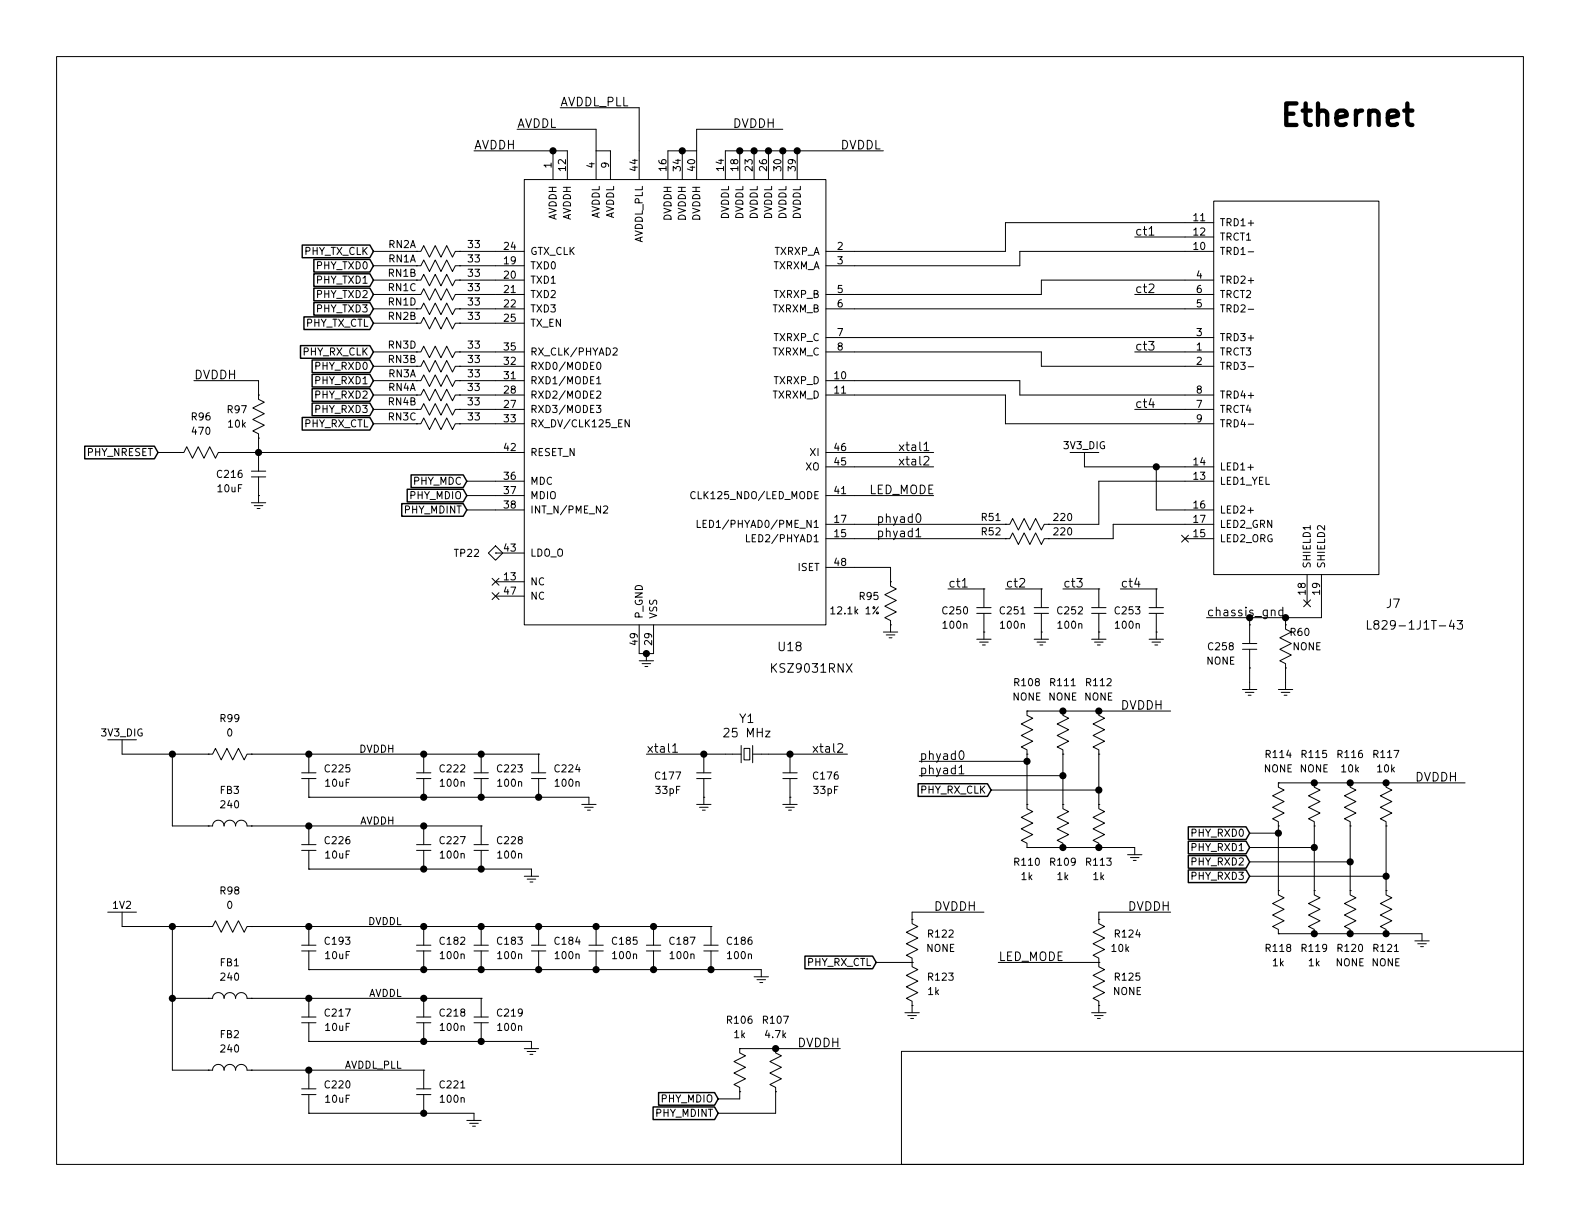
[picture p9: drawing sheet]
EESchema Schematic File Version 4
EELAYER 26 0
EELAYER END
$Descr USLetter 11000 8500
encoding utf-8
Sheet 9 11
Title ""
Date ""
Rev ""
Comp ""
Comment1 ""
Comment2 ""
Comment3 ""
Comment4 ""
$EndDescr
$Comp
L GNSS_Firehose:KSZ9031RNX U18
U 1 1
P 4450 2500
F 0 "U18" H 5500 500 60  0000 C CNN
F 1 "KSZ9031RNX" H 5650 350 60  0000 C CNN
F 2 "footprints:QFN48_EP_MICREL" H 4450 2500 60  0001 C CNN
F 3 "" H 4450 2500 60  0001 C CNN
	1    4450 2500
	1    0    0    -1  
$EndComp
$Comp
L GNSS_Firehose:L829-1J1T-43 J7
U 1 1
P 9400 2550
F 0 "J7" H 9700 900 60  0000 C CNN
F 1 "L829-1J1T-43" H 9850 750 60  0000 C CNN
F 2 "footprints:L829-1J1T-43" H 9400 2550 60  0001 C CNN
F 3 "" H 9400 2550 60  0001 C CNN
	1    9400 2550
	1    0    0    -1  
$EndComp
$Comp
L GNSS_Firehose:C C225
U 1 1
P 2150 5400
F 0 "C225" V 2100 5600 50  0000 C CNN
F 1 "10uF" V 2200 5600 50  0000 C CNN
F 2 "footprints:0805" H 2150 5400 50  0001 C CNN
F 3 "" H 2150 5400 50  0001 C CNN
	1    2150 5400
	0    1    1    0   
$EndComp
$Comp
L GNSS_Firehose:L FB3
U 1 1
P 1600 5750
F 0 "FB3" H 1600 6000 50  0000 C CNN
F 1 "240" H 1600 5900 50  0000 C CNN
F 2 "footprints:0603" H 1600 5750 50  0001 C CNN
F 3 "" H 1600 5750 50  0001 C CNN
	1    1600 5750
	1    0    0    -1  
$EndComp
$Comp
L GNSS_Firehose:L FB1
U 1 1
P 1600 6950
F 0 "FB1" H 1600 7200 50  0000 C CNN
F 1 "240" H 1600 7100 50  0000 C CNN
F 2 "footprints:0603" H 1600 6950 50  0001 C CNN
F 3 "" H 1600 6950 50  0001 C CNN
	1    1600 6950
	1    0    0    -1  
$EndComp
$Comp
L GNSS_Firehose:L FB2
U 1 1
P 1600 7450
F 0 "FB2" H 1600 7700 50  0000 C CNN
F 1 "240" H 1600 7600 50  0000 C CNN
F 2 "footprints:0603" H 1600 7450 50  0001 C CNN
F 3 "" H 1600 7450 50  0001 C CNN
	1    1600 7450
	1    0    0    -1  
$EndComp
$Comp
L GNSS_Firehose:R R99
U 1 1
P 1600 5250
F 0 "R99" H 1600 5500 50  0000 C CNN
F 1 "0" H 1600 5400 50  0000 C CNN
F 2 "footprints:0603" H 1600 5250 50  0001 C CNN
F 3 "" H 1600 5250 50  0001 C CNN
	1    1600 5250
	1    0    0    -1  
$EndComp
$Comp
L GNSS_Firehose:R R98
U 1 1
P 1600 6450
F 0 "R98" H 1600 6700 50  0000 C CNN
F 1 "0" H 1600 6600 50  0000 C CNN
F 2 "footprints:0603" H 1600 6450 50  0001 C CNN
F 3 "" H 1600 6450 50  0001 C CNN
	1    1600 6450
	1    0    0    -1  
$EndComp
$Comp
L GNSS_Firehose:R R97
U 1 1
P 1800 2900
F 0 "R97" V 1750 2750 50  0000 C CNN
F 1 "10k" V 1850 2750 50  0000 C CNN
F 2 "footprints:0402" H 1800 2900 50  0001 C CNN
F 3 "" H 1800 2900 50  0001 C CNN
	1    1800 2900
	0    1    1    0   
$EndComp
$Comp
L GNSS_Firehose:C C216
U 1 1
P 1800 3300
F 0 "C216" V 1800 3100 50  0000 C CNN
F 1 "10uF" V 1900 3100 50  0000 C CNN
F 2 "footprints:0805" H 1800 3300 50  0001 C CNN
F 3 "" H 1800 3300 50  0001 C CNN
	1    1800 3300
	0    1    1    0   
$EndComp
$Comp
L GNSS_Firehose:R R96
U 1 1
P 1400 3150
F 0 "R96" H 1400 3400 50  0000 C CNN
F 1 "470" H 1400 3300 50  0000 C CNN
F 2 "footprints:0402" H 1400 3150 50  0001 C CNN
F 3 "" H 1400 3150 50  0001 C CNN
	1    1400 3150
	1    0    0    -1  
$EndComp
$Comp
L GNSS_Firehose:crystal Y1
U 1 1
P 5200 5250
F 0 "Y1" H 5200 5500 60  0000 C CNN
F 1 "25 MHz" H 5200 5400 60  0000 C CNN
F 2 "footprints:CTS_ATS" H 5200 5250 60  0001 C CNN
F 3 "" H 5200 5250 60  0001 C CNN
	1    5200 5250
	1    0    0    -1  
$EndComp
$Comp
L GNSS_Firehose:C C177
U 1 1
P 4900 5400
F 0 "C177" V 4900 5150 50  0000 C CNN
F 1 "33pF" V 5000 5150 50  0000 C CNN
F 2 "footprints:0402" H 4900 5400 50  0001 C CNN
F 3 "" H 4900 5400 50  0001 C CNN
	1    4900 5400
	0    1    1    0   
$EndComp
$Comp
L GNSS_Firehose:C C176
U 1 1
P 5500 5400
F 0 "C176" V 5500 5650 50  0000 C CNN
F 1 "33pF" V 5600 5650 50  0000 C CNN
F 2 "footprints:0402" H 5500 5400 50  0001 C CNN
F 3 "" H 5500 5400 50  0001 C CNN
	1    5500 5400
	0    1    1    0   
$EndComp
$Comp
L GNSS_Firehose:C C251
U 1 1
P 7250 4250
F 0 "C251" V 7250 4050 50  0000 C CNN
F 1 "100n" V 7350 4050 50  0000 C CNN
F 2 "footprints:0402" H 7250 4250 50  0001 C CNN
F 3 "" H 7250 4250 50  0001 C CNN
	1    7250 4250
	0    1    1    0   
$EndComp
$Comp
L GNSS_Firehose:R R95
U 1 1
P 6200 4200
F 0 "R95" V 6150 4050 50  0000 C CNN
F 1 "12.1k 1%" V 6250 3950 50  0000 C CNN
F 2 "footprints:0402" H 6200 4200 50  0001 C CNN
F 3 "" H 6200 4200 50  0001 C CNN
	1    6200 4200
	0    1    1    0   
$EndComp
NoConn ~ 3450 4050
NoConn ~ 3450 4150
$Comp
L GNSS_Firehose:test_point TP22
U 1 1
P 3450 3850
F 0 "TP22" H 3250 3850 50  0000 C CNN
F 1 "test_point" H 3450 3700 50  0001 C CNN
F 2 "footprints:TP_SMT" H 3450 3850 50  0001 C CNN
F 3 "" H 3450 3850 50  0001 C CNN
	1    3450 3850
	1    0    0    -1  
$EndComp
$Comp
L GNSS_Firehose:C C222
U 1 1
P 2950 5400
F 0 "C222" V 2900 5600 50  0000 C CNN
F 1 "100n" V 3000 5600 50  0000 C CNN
F 2 "footprints:0402" H 2950 5400 50  0001 C CNN
F 3 "" H 2950 5400 50  0001 C CNN
	1    2950 5400
	0    1    1    0   
$EndComp
$Comp
L GNSS_Firehose:C C223
U 1 1
P 3350 5400
F 0 "C223" V 3300 5600 50  0000 C CNN
F 1 "100n" V 3400 5600 50  0000 C CNN
F 2 "footprints:0402" H 3350 5400 50  0001 C CNN
F 3 "" H 3350 5400 50  0001 C CNN
	1    3350 5400
	0    1    1    0   
$EndComp
$Comp
L GNSS_Firehose:C C224
U 1 1
P 3750 5400
F 0 "C224" V 3700 5600 50  0000 C CNN
F 1 "100n" V 3800 5600 50  0000 C CNN
F 2 "footprints:0402" H 3750 5400 50  0001 C CNN
F 3 "" H 3750 5400 50  0001 C CNN
	1    3750 5400
	0    1    1    0   
$EndComp
$Comp
L GNSS_Firehose:C C226
U 1 1
P 2150 5900
F 0 "C226" V 2100 6100 50  0000 C CNN
F 1 "10uF" V 2200 6100 50  0000 C CNN
F 2 "footprints:0805" H 2150 5900 50  0001 C CNN
F 3 "" H 2150 5900 50  0001 C CNN
	1    2150 5900
	0    1    1    0   
$EndComp
$Comp
L GNSS_Firehose:C C193
U 1 1
P 2150 6600
F 0 "C193" V 2100 6800 50  0000 C CNN
F 1 "10uF" V 2200 6800 50  0000 C CNN
F 2 "footprints:0805" H 2150 6600 50  0001 C CNN
F 3 "" H 2150 6600 50  0001 C CNN
	1    2150 6600
	0    1    1    0   
$EndComp
$Comp
L GNSS_Firehose:C C217
U 1 1
P 2150 7100
F 0 "C217" V 2100 7300 50  0000 C CNN
F 1 "10uF" V 2200 7300 50  0000 C CNN
F 2 "footprints:0805" H 2150 7100 50  0001 C CNN
F 3 "" H 2150 7100 50  0001 C CNN
	1    2150 7100
	0    1    1    0   
$EndComp
$Comp
L GNSS_Firehose:C C220
U 1 1
P 2150 7600
F 0 "C220" V 2100 7800 50  0000 C CNN
F 1 "10uF" V 2200 7800 50  0000 C CNN
F 2 "footprints:0805" H 2150 7600 50  0001 C CNN
F 3 "" H 2150 7600 50  0001 C CNN
	1    2150 7600
	0    1    1    0   
$EndComp
$Comp
L GNSS_Firehose:C C227
U 1 1
P 2950 5900
F 0 "C227" V 2900 6100 50  0000 C CNN
F 1 "100n" V 3000 6100 50  0000 C CNN
F 2 "footprints:0402" H 2950 5900 50  0001 C CNN
F 3 "" H 2950 5900 50  0001 C CNN
	1    2950 5900
	0    1    1    0   
$EndComp
$Comp
L GNSS_Firehose:C C228
U 1 1
P 3350 5900
F 0 "C228" V 3300 6100 50  0000 C CNN
F 1 "100n" V 3400 6100 50  0000 C CNN
F 2 "footprints:0402" H 3350 5900 50  0001 C CNN
F 3 "" H 3350 5900 50  0001 C CNN
	1    3350 5900
	0    1    1    0   
$EndComp
$Comp
L GNSS_Firehose:C C182
U 1 1
P 2950 6600
F 0 "C182" V 2900 6800 50  0000 C CNN
F 1 "100n" V 3000 6800 50  0000 C CNN
F 2 "footprints:0402" H 2950 6600 50  0001 C CNN
F 3 "" H 2950 6600 50  0001 C CNN
	1    2950 6600
	0    1    1    0   
$EndComp
$Comp
L GNSS_Firehose:C C183
U 1 1
P 3350 6600
F 0 "C183" V 3300 6800 50  0000 C CNN
F 1 "100n" V 3400 6800 50  0000 C CNN
F 2 "footprints:0402" H 3350 6600 50  0001 C CNN
F 3 "" H 3350 6600 50  0001 C CNN
	1    3350 6600
	0    1    1    0   
$EndComp
$Comp
L GNSS_Firehose:C C184
U 1 1
P 3750 6600
F 0 "C184" V 3700 6800 50  0000 C CNN
F 1 "100n" V 3800 6800 50  0000 C CNN
F 2 "footprints:0402" H 3750 6600 50  0001 C CNN
F 3 "" H 3750 6600 50  0001 C CNN
	1    3750 6600
	0    1    1    0   
$EndComp
$Comp
L GNSS_Firehose:C C185
U 1 1
P 4150 6600
F 0 "C185" V 4100 6800 50  0000 C CNN
F 1 "100n" V 4200 6800 50  0000 C CNN
F 2 "footprints:0402" H 4150 6600 50  0001 C CNN
F 3 "" H 4150 6600 50  0001 C CNN
	1    4150 6600
	0    1    1    0   
$EndComp
$Comp
L GNSS_Firehose:C C187
U 1 1
P 4550 6600
F 0 "C187" V 4500 6800 50  0000 C CNN
F 1 "100n" V 4600 6800 50  0000 C CNN
F 2 "footprints:0402" H 4550 6600 50  0001 C CNN
F 3 "" H 4550 6600 50  0001 C CNN
	1    4550 6600
	0    1    1    0   
$EndComp
$Comp
L GNSS_Firehose:C C186
U 1 1
P 4950 6600
F 0 "C186" V 4900 6800 50  0000 C CNN
F 1 "100n" V 5000 6800 50  0000 C CNN
F 2 "footprints:0402" H 4950 6600 50  0001 C CNN
F 3 "" H 4950 6600 50  0001 C CNN
	1    4950 6600
	0    1    1    0   
$EndComp
$Comp
L GNSS_Firehose:C C218
U 1 1
P 2950 7100
F 0 "C218" V 2900 7300 50  0000 C CNN
F 1 "100n" V 3000 7300 50  0000 C CNN
F 2 "footprints:0402" H 2950 7100 50  0001 C CNN
F 3 "" H 2950 7100 50  0001 C CNN
	1    2950 7100
	0    1    1    0   
$EndComp
$Comp
L GNSS_Firehose:C C219
U 1 1
P 3350 7100
F 0 "C219" V 3300 7300 50  0000 C CNN
F 1 "100n" V 3400 7300 50  0000 C CNN
F 2 "footprints:0402" H 3350 7100 50  0001 C CNN
F 3 "" H 3350 7100 50  0001 C CNN
	1    3350 7100
	0    1    1    0   
$EndComp
$Comp
L GNSS_Firehose:C C221
U 1 1
P 2950 7600
F 0 "C221" V 2900 7800 50  0000 C CNN
F 1 "100n" V 3000 7800 50  0000 C CNN
F 2 "footprints:0402" H 2950 7600 50  0001 C CNN
F 3 "" H 2950 7600 50  0001 C CNN
	1    2950 7600
	0    1    1    0   
$EndComp
$Comp
L GNSS_Firehose:GND #PWR0192
U 1 1
P 4100 5600
F 0 "#PWR0192" H 4300 5500 50  0001 C CNN
F 1 "GND" H 4300 5400 50  0001 C CNN
F 2 "" H 4100 5600 50  0001 C CNN
F 3 "" H 4100 5600 50  0001 C CNN
	1    4100 5600
	1    0    0    -1  
$EndComp
$Comp
L GNSS_Firehose:GND #PWR0193
U 1 1
P 3700 6100
F 0 "#PWR0193" H 3900 6000 50  0001 C CNN
F 1 "GND" H 3900 5900 50  0001 C CNN
F 2 "" H 3700 6100 50  0001 C CNN
F 3 "" H 3700 6100 50  0001 C CNN
	1    3700 6100
	1    0    0    -1  
$EndComp
$Comp
L GNSS_Firehose:GND #PWR0194
U 1 1
P 5300 6800
F 0 "#PWR0194" H 5500 6700 50  0001 C CNN
F 1 "GND" H 5500 6600 50  0001 C CNN
F 2 "" H 5300 6800 50  0001 C CNN
F 3 "" H 5300 6800 50  0001 C CNN
	1    5300 6800
	1    0    0    -1  
$EndComp
$Comp
L GNSS_Firehose:GND #PWR0195
U 1 1
P 3700 7300
F 0 "#PWR0195" H 3900 7200 50  0001 C CNN
F 1 "GND" H 3900 7100 50  0001 C CNN
F 2 "" H 3700 7300 50  0001 C CNN
F 3 "" H 3700 7300 50  0001 C CNN
	1    3700 7300
	1    0    0    -1  
$EndComp
$Comp
L GNSS_Firehose:GND #PWR0196
U 1 1
P 3300 7800
F 0 "#PWR0196" H 3500 7700 50  0001 C CNN
F 1 "GND" H 3500 7600 50  0001 C CNN
F 2 "" H 3300 7800 50  0001 C CNN
F 3 "" H 3300 7800 50  0001 C CNN
	1    3300 7800
	1    0    0    -1  
$EndComp
$Comp
L GNSS_Firehose:GND #PWR0197
U 1 1
P 4500 4600
F 0 "#PWR0197" H 4700 4500 50  0001 C CNN
F 1 "GND" H 4700 4400 50  0001 C CNN
F 2 "" H 4500 4600 50  0001 C CNN
F 3 "" H 4500 4600 50  0001 C CNN
	1    4500 4600
	1    0    0    -1  
$EndComp
$Comp
L GNSS_Firehose:GND #PWR0198
U 1 1
P 1800 3500
F 0 "#PWR0198" H 2000 3400 50  0001 C CNN
F 1 "GND" H 2000 3300 50  0001 C CNN
F 2 "" H 1800 3500 50  0001 C CNN
F 3 "" H 1800 3500 50  0001 C CNN
	1    1800 3500
	1    0    0    -1  
$EndComp
$Comp
L GNSS_Firehose:GND #PWR0199
U 1 1
P 6200 4400
F 0 "#PWR0199" H 6400 4300 50  0001 C CNN
F 1 "GND" H 6400 4200 50  0001 C CNN
F 2 "" H 6200 4400 50  0001 C CNN
F 3 "" H 6200 4400 50  0001 C CNN
	1    6200 4400
	1    0    0    -1  
$EndComp
$Comp
L GNSS_Firehose:GND #PWR0200
U 1 1
P 4900 5600
F 0 "#PWR0200" H 5100 5500 50  0001 C CNN
F 1 "GND" H 5100 5400 50  0001 C CNN
F 2 "" H 4900 5600 50  0001 C CNN
F 3 "" H 4900 5600 50  0001 C CNN
	1    4900 5600
	1    0    0    -1  
$EndComp
$Comp
L GNSS_Firehose:GND #PWR0201
U 1 1
P 5500 5600
F 0 "#PWR0201" H 5700 5500 50  0001 C CNN
F 1 "GND" H 5700 5400 50  0001 C CNN
F 2 "" H 5500 5600 50  0001 C CNN
F 3 "" H 5500 5600 50  0001 C CNN
	1    5500 5600
	1    0    0    -1  
$EndComp
$Comp
L GNSS_Firehose:GND #PWR0202
U 1 1
P 7250 4450
F 0 "#PWR0202" H 7450 4350 50  0001 C CNN
F 1 "GND" H 7450 4250 50  0001 C CNN
F 2 "" H 7250 4450 50  0001 C CNN
F 3 "" H 7250 4450 50  0001 C CNN
	1    7250 4450
	1    0    0    -1  
$EndComp
Text Label 1350 2650 0    60   ~ 0
DVDDH
Text Label 3300 1050 0    60   ~ 0
AVDDH
Text Label 3600 900  0    60   ~ 0
AVDDL
Text Label 3900 750  0    60   ~ 0
AVDDL_PLL
Text Label 5100 900  0    60   ~ 0
DVDDH
Text Label 5850 1050 0    60   ~ 0
DVDDL
Text Label 7900 1650 0    60   ~ 0
ct1
Text Label 7900 2050 0    60   ~ 0
ct2
Text Label 7900 2450 0    60   ~ 0
ct3
Text Label 7900 2850 0    60   ~ 0
ct4
Text Label 6250 3150 0    60   ~ 0
xtal1
Text Label 6250 3250 0    60   ~ 0
xtal2
Text Label 6050 3450 0    60   ~ 0
LED_MODE
$Comp
L GNSS_Firehose:R R51
U 1 1
P 7150 3650
F 0 "R51" H 6900 3700 50  0000 C CNN
F 1 "220" H 7400 3700 50  0000 C CNN
F 2 "footprints:0402" H 7150 3650 50  0001 C CNN
F 3 "" H 7150 3650 50  0001 C CNN
	1    7150 3650
	1    0    0    -1  
$EndComp
$Comp
L GNSS_Firehose:R R52
U 1 1
P 7150 3750
F 0 "R52" H 6900 3800 50  0000 C CNN
F 1 "220" H 7400 3800 50  0000 C CNN
F 2 "footprints:0402" H 7150 3750 50  0001 C CNN
F 3 "" H 7150 3750 50  0001 C CNN
	1    7150 3750
	1    0    0    -1  
$EndComp
NoConn ~ 8250 3750
Text Label 8400 4300 0    60   ~ 0
chassis_gnd
Text Label 7000 4100 0    60   ~ 0
ct2
$Comp
L GNSS_Firehose:C C250
U 1 1
P 6850 4250
F 0 "C250" V 6850 4050 50  0000 C CNN
F 1 "100n" V 6950 4050 50  0000 C CNN
F 2 "footprints:0402" H 6850 4250 50  0001 C CNN
F 3 "" H 6850 4250 50  0001 C CNN
	1    6850 4250
	0    1    1    0   
$EndComp
$Comp
L GNSS_Firehose:GND #PWR0203
U 1 1
P 6850 4450
F 0 "#PWR0203" H 7050 4350 50  0001 C CNN
F 1 "GND" H 7050 4250 50  0001 C CNN
F 2 "" H 6850 4450 50  0001 C CNN
F 3 "" H 6850 4450 50  0001 C CNN
	1    6850 4450
	1    0    0    -1  
$EndComp
Text Label 6600 4100 0    60   ~ 0
ct1
$Comp
L GNSS_Firehose:C C253
U 1 1
P 8050 4250
F 0 "C253" V 8050 4050 50  0000 C CNN
F 1 "100n" V 8150 4050 50  0000 C CNN
F 2 "footprints:0402" H 8050 4250 50  0001 C CNN
F 3 "" H 8050 4250 50  0001 C CNN
	1    8050 4250
	0    1    1    0   
$EndComp
$Comp
L GNSS_Firehose:GND #PWR0204
U 1 1
P 8050 4450
F 0 "#PWR0204" H 8250 4350 50  0001 C CNN
F 1 "GND" H 8250 4250 50  0001 C CNN
F 2 "" H 8050 4450 50  0001 C CNN
F 3 "" H 8050 4450 50  0001 C CNN
	1    8050 4450
	1    0    0    -1  
$EndComp
Text Label 7800 4100 0    60   ~ 0
ct4
$Comp
L GNSS_Firehose:C C252
U 1 1
P 7650 4250
F 0 "C252" V 7650 4050 50  0000 C CNN
F 1 "100n" V 7750 4050 50  0000 C CNN
F 2 "footprints:0402" H 7650 4250 50  0001 C CNN
F 3 "" H 7650 4250 50  0001 C CNN
	1    7650 4250
	0    1    1    0   
$EndComp
$Comp
L GNSS_Firehose:GND #PWR0205
U 1 1
P 7650 4450
F 0 "#PWR0205" H 7850 4350 50  0001 C CNN
F 1 "GND" H 7850 4250 50  0001 C CNN
F 2 "" H 7650 4450 50  0001 C CNN
F 3 "" H 7650 4450 50  0001 C CNN
	1    7650 4450
	1    0    0    -1  
$EndComp
Text Label 7400 4100 0    60   ~ 0
ct3
Text Label 4500 5250 0    60   ~ 0
xtal1
Text Label 5650 5250 0    60   ~ 0
xtal2
$Comp
L GNSS_Firehose:R R106
U 1 1
P 5150 7450
F 0 "R106" V 4800 7450 50  0000 C CNN
F 1 "1k" V 4900 7450 50  0000 C CNN
F 2 "footprints:0402" H 5150 7450 50  0001 C CNN
F 3 "" H 5150 7450 50  0001 C CNN
	1    5150 7450
	0    1    1    0   
$EndComp
$Comp
L GNSS_Firehose:R R107
U 1 1
P 5400 7450
F 0 "R107" V 5050 7450 50  0000 C CNN
F 1 "4.7k" V 5150 7450 50  0000 C CNN
F 2 "footprints:0402" H 5400 7450 50  0001 C CNN
F 3 "" H 5400 7450 50  0001 C CNN
	1    5400 7450
	0    1    1    0   
$EndComp
Wire Wire Line
	2900 2950 2600 2950
Wire Wire Line
	1250 3150 1100 3150
Wire Wire Line
	850  5250 1200 5250
Wire Wire Line
	850  6450 1200 6450
Wire Wire Line
	1750 5250 2150 5250
Connection ~ 2150 5250
Connection ~ 2950 5250
Connection ~ 3350 5250
Wire Wire Line
	2150 5550 2950 5550
Connection ~ 2950 5550
Connection ~ 3350 5550
Connection ~ 3750 5550
Wire Wire Line
	1750 5750 2150 5750
Connection ~ 2150 5750
Connection ~ 2950 5750
Wire Wire Line
	2150 6050 2950 6050
Connection ~ 2950 6050
Connection ~ 3350 6050
Wire Wire Line
	1750 6450 2150 6450
Connection ~ 2150 6450
Connection ~ 2950 6450
Connection ~ 3350 6450
Connection ~ 3750 6450
Connection ~ 4150 6450
Connection ~ 4550 6450
Wire Wire Line
	2150 6750 2950 6750
Connection ~ 2950 6750
Connection ~ 3350 6750
Connection ~ 3750 6750
Connection ~ 4150 6750
Connection ~ 4550 6750
Connection ~ 4950 6750
Wire Wire Line
	1750 6950 2150 6950
Connection ~ 2150 6950
Connection ~ 2950 6950
Wire Wire Line
	2150 7250 2950 7250
Connection ~ 2950 7250
Wire Wire Line
	1750 7450 2150 7450
Connection ~ 3350 7250
Connection ~ 2150 7450
Wire Wire Line
	2150 7750 2950 7750
Connection ~ 2950 7750
Wire Wire Line
	1450 5750 1200 5750
Wire Wire Line
	1200 5750 1200 5250
Connection ~ 1200 5250
Wire Wire Line
	1450 6950 1200 6950
Wire Wire Line
	1200 6450 1200 6950
Connection ~ 1200 6450
Wire Wire Line
	1200 7450 1450 7450
Connection ~ 1200 6950
Wire Wire Line
	1550 3150 1800 3150
Connection ~ 1800 3150
Wire Wire Line
	1800 3150 1800 3050
Wire Wire Line
	1800 2750 1800 2650
Wire Wire Line
	1800 2650 1350 2650
Wire Wire Line
	3450 2950 3200 2950
Wire Wire Line
	3450 2850 3200 2850
Wire Wire Line
	3450 2750 3200 2750
Wire Wire Line
	3450 2650 3200 2650
Wire Wire Line
	3450 2550 3200 2550
Wire Wire Line
	3450 2450 3200 2450
Wire Wire Line
	2900 2850 2600 2850
Wire Wire Line
	2900 2750 2600 2750
Wire Wire Line
	2900 2650 2600 2650
Wire Wire Line
	2900 2550 2600 2550
Wire Wire Line
	2900 2450 2600 2450
Wire Wire Line
	3450 3350 3250 3350
Wire Wire Line
	3450 3450 3250 3450
Wire Wire Line
	3450 3550 3250 3550
Wire Wire Line
	4450 4550 4500 4550
Connection ~ 4500 4550
Wire Wire Line
	3300 1050 3850 1050
Connection ~ 3850 1050
Wire Wire Line
	4250 1050 4150 1050
Wire Wire Line
	4150 1050 4150 900 
Wire Wire Line
	4150 900  3600 900 
Wire Wire Line
	4450 1050 4450 750 
Wire Wire Line
	4450 750  3900 750 
Wire Wire Line
	5050 1050 5150 1050
Connection ~ 5150 1050
Connection ~ 5250 1050
Connection ~ 5350 1050
Connection ~ 5450 1050
Connection ~ 5550 1050
Wire Wire Line
	4650 1050 4750 1050
Connection ~ 4750 1050
Wire Wire Line
	4850 1050 4850 900 
Wire Wire Line
	4850 900  5450 900 
Wire Wire Line
	5950 2050 7250 2050
Wire Wire Line
	7250 2050 7250 1950
Wire Wire Line
	7250 1950 8250 1950
Wire Wire Line
	5950 2150 8250 2150
Wire Wire Line
	5950 2350 8250 2350
Wire Wire Line
	5950 2450 7250 2450
Wire Wire Line
	7250 2450 7250 2550
Wire Wire Line
	7250 2550 8250 2550
Wire Wire Line
	5950 1850 7100 1850
Wire Wire Line
	7100 1850 7100 1750
Wire Wire Line
	7100 1750 8250 1750
Wire Wire Line
	5950 1750 7000 1750
Wire Wire Line
	7000 1750 7000 1550
Wire Wire Line
	7000 1550 8250 1550
Wire Wire Line
	5950 2750 7000 2750
Wire Wire Line
	7000 2750 7000 2950
Wire Wire Line
	7000 2950 8250 2950
Wire Wire Line
	5950 2650 7100 2650
Wire Wire Line
	7100 2650 7100 2750
Wire Wire Line
	7100 2750 8250 2750
Wire Wire Line
	8250 1650 7900 1650
Wire Wire Line
	8250 2050 7900 2050
Wire Wire Line
	8250 2450 7900 2450
Wire Wire Line
	8250 2850 7900 2850
Wire Wire Line
	5950 3150 6500 3150
Wire Wire Line
	5950 3250 6500 3250
Wire Wire Line
	5950 3450 6500 3450
Wire Wire Line
	5950 3950 6200 3950
Wire Wire Line
	6200 3950 6200 4050
Wire Wire Line
	7550 3250 8050 3250
Wire Wire Line
	8250 3550 8050 3550
Wire Wire Line
	8050 3550 8050 3250
Connection ~ 8050 3250
Wire Wire Line
	5950 3650 7000 3650
Wire Wire Line
	7300 3650 7650 3650
Wire Wire Line
	7650 3650 7650 3350
Wire Wire Line
	7650 3350 8250 3350
Wire Wire Line
	5950 3750 7000 3750
Wire Wire Line
	7300 3750 7750 3750
Wire Wire Line
	7750 3750 7750 3650
Wire Wire Line
	7750 3650 8250 3650
Wire Wire Line
	7250 4100 7000 4100
Wire Wire Line
	6850 4100 6600 4100
Wire Wire Line
	7650 4100 7400 4100
Wire Wire Line
	8050 4100 7800 4100
Wire Wire Line
	4500 5250 4900 5250
Connection ~ 4900 5250
Wire Wire Line
	5350 5250 5500 5250
Connection ~ 5500 5250
Wire Wire Line
	5150 7300 5400 7300
Connection ~ 5400 7300
Wire Wire Line
	5150 7600 5150 7650
Wire Wire Line
	5150 7650 5000 7650
Wire Wire Line
	5400 7600 5400 7750
Wire Wire Line
	5400 7750 5000 7750
$Comp
L GNSS_Firehose:R R114
U 1 1
P 8900 5600
F 0 "R114" V 8550 5600 50  0000 C CNN
F 1 "NONE" V 8650 5600 50  0000 C CNN
F 2 "footprints:0402" H 8900 5600 50  0001 C CNN
F 3 "" H 8900 5600 50  0001 C CNN
	1    8900 5600
	0    1    1    0   
$EndComp
$Comp
L GNSS_Firehose:R R115
U 1 1
P 9150 5600
F 0 "R115" V 8800 5600 50  0000 C CNN
F 1 "NONE" V 8900 5600 50  0000 C CNN
F 2 "footprints:0402" H 9150 5600 50  0001 C CNN
F 3 "" H 9150 5600 50  0001 C CNN
	1    9150 5600
	0    1    1    0   
$EndComp
$Comp
L GNSS_Firehose:R R116
U 1 1
P 9400 5600
F 0 "R116" V 9050 5600 50  0000 C CNN
F 1 "10k" V 9150 5600 50  0000 C CNN
F 2 "footprints:0402" H 9400 5600 50  0001 C CNN
F 3 "" H 9400 5600 50  0001 C CNN
	1    9400 5600
	0    1    1    0   
$EndComp
$Comp
L GNSS_Firehose:R R117
U 1 1
P 9650 5600
F 0 "R117" V 9300 5600 50  0000 C CNN
F 1 "10k" V 9400 5600 50  0000 C CNN
F 2 "footprints:0402" H 9650 5600 50  0001 C CNN
F 3 "" H 9650 5600 50  0001 C CNN
	1    9650 5600
	0    1    1    0   
$EndComp
$Comp
L GNSS_Firehose:R R118
U 1 1
P 8900 6350
F 0 "R118" V 9150 6350 50  0000 C CNN
F 1 "1k" V 9250 6350 50  0000 C CNN
F 2 "footprints:0402" H 8900 6350 50  0001 C CNN
F 3 "" H 8900 6350 50  0001 C CNN
	1    8900 6350
	0    1    1    0   
$EndComp
$Comp
L GNSS_Firehose:R R119
U 1 1
P 9150 6350
F 0 "R119" V 9400 6350 50  0000 C CNN
F 1 "1k" V 9500 6350 50  0000 C CNN
F 2 "footprints:0402" H 9150 6350 50  0001 C CNN
F 3 "" H 9150 6350 50  0001 C CNN
	1    9150 6350
	0    1    1    0   
$EndComp
$Comp
L GNSS_Firehose:R R120
U 1 1
P 9400 6350
F 0 "R120" V 9650 6350 50  0000 C CNN
F 1 "NONE" V 9750 6350 50  0000 C CNN
F 2 "footprints:0402" H 9400 6350 50  0001 C CNN
F 3 "" H 9400 6350 50  0001 C CNN
	1    9400 6350
	0    1    1    0   
$EndComp
$Comp
L GNSS_Firehose:R R121
U 1 1
P 9650 6350
F 0 "R121" V 9900 6350 50  0000 C CNN
F 1 "NONE" V 10000 6350 50  0000 C CNN
F 2 "footprints:0402" H 9650 6350 50  0001 C CNN
F 3 "" H 9650 6350 50  0001 C CNN
	1    9650 6350
	0    1    1    0   
$EndComp
Wire Wire Line
	8900 5800 8700 5800
Wire Wire Line
	9150 5750 9150 5900
Wire Wire Line
	9150 5900 8700 5900
Wire Wire Line
	9400 5750 9400 6000
Wire Wire Line
	9400 6000 8700 6000
Wire Wire Line
	9650 5750 9650 6100
Wire Wire Line
	9650 6100 8700 6100
Connection ~ 9650 6100
Connection ~ 9400 6000
Connection ~ 9150 5900
Wire Wire Line
	8900 5750 8900 5800
Connection ~ 8900 5800
Wire Wire Line
	8900 5450 9150 5450
Connection ~ 9150 5450
Connection ~ 9400 5450
Connection ~ 9650 5450
Wire Wire Line
	8900 6500 9150 6500
Connection ~ 9150 6500
Connection ~ 9400 6500
Connection ~ 9650 6500
Text Label 9850 5450 0    60   ~ 0
DVDDH
$Comp
L GNSS_Firehose:GND #PWR0206
U 1 1
P 9900 6550
F 0 "#PWR0206" H 10100 6450 50  0001 C CNN
F 1 "GND" H 10100 6350 50  0001 C CNN
F 2 "" H 9900 6550 50  0001 C CNN
F 3 "" H 9900 6550 50  0001 C CNN
	1    9900 6550
	1    0    0    -1  
$EndComp
$Comp
L GNSS_Firehose:R R112
U 1 1
P 7650 5100
F 0 "R112" V 7300 5100 50  0000 C CNN
F 1 "NONE" V 7400 5100 50  0000 C CNN
F 2 "footprints:0402" H 7650 5100 50  0001 C CNN
F 3 "" H 7650 5100 50  0001 C CNN
	1    7650 5100
	0    1    1    0   
$EndComp
$Comp
L GNSS_Firehose:R R113
U 1 1
P 7650 5750
F 0 "R113" V 7900 5750 50  0000 C CNN
F 1 "1k" V 8000 5750 50  0000 C CNN
F 2 "footprints:0402" H 7650 5750 50  0001 C CNN
F 3 "" H 7650 5750 50  0001 C CNN
	1    7650 5750
	0    1    1    0   
$EndComp
$Comp
L GNSS_Firehose:R R111
U 1 1
P 7400 5100
F 0 "R111" V 7050 5100 50  0000 C CNN
F 1 "NONE" V 7150 5100 50  0000 C CNN
F 2 "footprints:0402" H 7400 5100 50  0001 C CNN
F 3 "" H 7400 5100 50  0001 C CNN
	1    7400 5100
	0    1    1    0   
$EndComp
$Comp
L GNSS_Firehose:R R109
U 1 1
P 7400 5750
F 0 "R109" V 7650 5750 50  0000 C CNN
F 1 "1k" V 7750 5750 50  0000 C CNN
F 2 "footprints:0402" H 7400 5750 50  0001 C CNN
F 3 "" H 7400 5750 50  0001 C CNN
	1    7400 5750
	0    1    1    0   
$EndComp
$Comp
L GNSS_Firehose:R R110
U 1 1
P 7150 5750
F 0 "R110" V 7400 5750 50  0000 C CNN
F 1 "1k" V 7500 5750 50  0000 C CNN
F 2 "footprints:0402" H 7150 5750 50  0001 C CNN
F 3 "" H 7150 5750 50  0001 C CNN
	1    7150 5750
	0    1    1    0   
$EndComp
$Comp
L GNSS_Firehose:R R108
U 1 1
P 7150 5100
F 0 "R108" V 6800 5100 50  0000 C CNN
F 1 "NONE" V 6900 5100 50  0000 C CNN
F 2 "footprints:0402" H 7150 5100 50  0001 C CNN
F 3 "" H 7150 5100 50  0001 C CNN
	1    7150 5100
	0    1    1    0   
$EndComp
Wire Wire Line
	7150 4950 7400 4950
Connection ~ 7400 4950
Connection ~ 7650 4950
Wire Wire Line
	7150 5900 7400 5900
Connection ~ 7400 5900
Connection ~ 7650 5900
$Comp
L GNSS_Firehose:GND #PWR0207
U 1 1
P 7900 5950
F 0 "#PWR0207" H 8100 5850 50  0001 C CNN
F 1 "GND" H 8100 5750 50  0001 C CNN
F 2 "" H 7900 5950 50  0001 C CNN
F 3 "" H 7900 5950 50  0001 C CNN
	1    7900 5950
	1    0    0    -1  
$EndComp
Wire Wire Line
	7650 5250 7650 5500
Wire Wire Line
	7400 5250 7400 5400
Wire Wire Line
	7150 5250 7150 5300
Wire Wire Line
	7150 5300 6400 5300
Connection ~ 7150 5300
Wire Wire Line
	7400 5400 6400 5400
Connection ~ 7400 5400
Wire Wire Line
	7650 5500 6900 5500
Connection ~ 7650 5500
Text Label 6400 5300 0    60   ~ 0
phyad0
Text Label 6400 5400 0    60   ~ 0
phyad1
Text Label 7800 4950 0    60   ~ 0
DVDDH
$Comp
L GNSS_Firehose:R R122
U 1 1
P 6350 6550
F 0 "R122" V 6300 6750 50  0000 C CNN
F 1 "NONE" V 6400 6750 50  0000 C CNN
F 2 "footprints:0402" H 6350 6550 50  0001 C CNN
F 3 "" H 6350 6550 50  0001 C CNN
	1    6350 6550
	0    1    1    0   
$EndComp
$Comp
L GNSS_Firehose:R R123
U 1 1
P 6350 6850
F 0 "R123" V 6300 7050 50  0000 C CNN
F 1 "1k" V 6400 7000 50  0000 C CNN
F 2 "footprints:0402" H 6350 6850 50  0001 C CNN
F 3 "" H 6350 6850 50  0001 C CNN
	1    6350 6850
	0    1    1    0   
$EndComp
$Comp
L GNSS_Firehose:R R124
U 1 1
P 7650 6550
F 0 "R124" V 7600 6750 50  0000 C CNN
F 1 "10k" V 7700 6700 50  0000 C CNN
F 2 "footprints:0402" H 7650 6550 50  0001 C CNN
F 3 "" H 7650 6550 50  0001 C CNN
	1    7650 6550
	0    1    1    0   
$EndComp
$Comp
L GNSS_Firehose:R R125
U 1 1
P 7650 6850
F 0 "R125" V 7600 7050 50  0000 C CNN
F 1 "NONE" V 7700 7050 50  0000 C CNN
F 2 "footprints:0402" H 7650 6850 50  0001 C CNN
F 3 "" H 7650 6850 50  0001 C CNN
	1    7650 6850
	0    1    1    0   
$EndComp
$Comp
L GNSS_Firehose:GND #PWR0208
U 1 1
P 7650 7050
F 0 "#PWR0208" H 7850 6950 50  0001 C CNN
F 1 "GND" H 7850 6850 50  0001 C CNN
F 2 "" H 7650 7050 50  0001 C CNN
F 3 "" H 7650 7050 50  0001 C CNN
	1    7650 7050
	1    0    0    -1  
$EndComp
$Comp
L GNSS_Firehose:GND #PWR0209
U 1 1
P 6350 7050
F 0 "#PWR0209" H 6550 6950 50  0001 C CNN
F 1 "GND" H 6550 6850 50  0001 C CNN
F 2 "" H 6350 7050 50  0001 C CNN
F 3 "" H 6350 7050 50  0001 C CNN
	1    6350 7050
	1    0    0    -1  
$EndComp
Wire Wire Line
	6350 6700 6100 6700
Wire Wire Line
	7650 6700 6950 6700
Text Label 6950 6700 0    60   ~ 0
LED_MODE
Wire Wire Line
	6350 6400 6350 6350
Wire Wire Line
	6350 6350 6850 6350
Wire Wire Line
	7650 6400 7650 6350
Wire Wire Line
	7650 6350 8150 6350
Text Label 6500 6350 0    60   ~ 0
DVDDH
Text Label 7850 6350 0    60   ~ 0
DVDDH
Text Label 5550 7300 0    60   ~ 0
DVDDH
$Comp
L GNSS_Firehose:VCC_3V3_DIG #PWR0210
U 1 1
P 850 5250
F 0 "#PWR0210" H 1030 5020 50  0001 C CNN
F 1 "VCC_3V3_DIG" H 980 5120 50  0001 C CNN
F 2 "" H 850 5250 50  0001 C CNN
F 3 "" H 850 5250 50  0001 C CNN
	1    850  5250
	1    0    0    -1  
$EndComp
$Comp
L GNSS_Firehose:VCC_1V2 #PWR0211
U 1 1
P 850 6450
F 0 "#PWR0211" H 1030 6220 50  0001 C CNN
F 1 "VCC_1V2" H 980 6320 50  0001 C CNN
F 2 "" H 850 6450 50  0001 C CNN
F 3 "" H 850 6450 50  0001 C CNN
	1    850  6450
	1    0    0    -1  
$EndComp
$Comp
L GNSS_Firehose:VCC_3V3_DIG #PWR0212
U 1 1
P 7550 3250
F 0 "#PWR0212" H 7730 3020 50  0001 C CNN
F 1 "VCC_3V3_DIG" H 7680 3120 50  0001 C CNN
F 2 "" H 7550 3250 50  0001 C CNN
F 3 "" H 7550 3250 50  0001 C CNN
	1    7550 3250
	1    0    0    -1  
$EndComp
Text Label 2750 5250 2    50   ~ 0
DVDDH
Text Label 2750 5750 2    50   ~ 0
AVDDH
Text Label 2800 6450 2    50   ~ 0
DVDDL
Text Label 2800 6950 2    50   ~ 0
AVDDL
Text Label 2800 7450 2    50   ~ 0
AVDDL_PLL
Text GLabel 6900 5500 0    50   Input ~ 0
PHY_RX_CLK
Text GLabel 6100 6700 0    50   Input ~ 0
PHY_RX_CTL
Text GLabel 5000 7650 0    50   Input ~ 0
PHY_MDIO
Text GLabel 5000 7750 0    50   Input ~ 0
PHY_MDINT
Text GLabel 8700 5800 0    50   Input ~ 0
PHY_RXD0
Text GLabel 8700 5900 0    50   Input ~ 0
PHY_RXD1
Text GLabel 8700 6000 0    50   Input ~ 0
PHY_RXD2
Text GLabel 8700 6100 0    50   Input ~ 0
PHY_RXD3
Text GLabel 2600 1750 0    50   Input ~ 0
PHY_TX_CLK
Text GLabel 2600 1850 0    50   Input ~ 0
PHY_TXD0
Text GLabel 2600 1950 0    50   Input ~ 0
PHY_TXD1
Text GLabel 2600 2050 0    50   Input ~ 0
PHY_TXD2
Text GLabel 2600 2150 0    50   Input ~ 0
PHY_TXD3
Text GLabel 2600 2250 0    50   Input ~ 0
PHY_TX_CTL
Text GLabel 2600 2450 0    50   Input ~ 0
PHY_RX_CLK
Text GLabel 2600 2550 0    50   Input ~ 0
PHY_RXD0
Text GLabel 2600 2650 0    50   Input ~ 0
PHY_RXD1
Text GLabel 2600 2750 0    50   Input ~ 0
PHY_RXD2
Text GLabel 2600 2850 0    50   Input ~ 0
PHY_RXD3
Text GLabel 2600 2950 0    50   Input ~ 0
PHY_RX_CTL
Text GLabel 1100 3150 0    50   Input ~ 0
PHY_NRESET
Text GLabel 3250 3350 0    50   Input ~ 0
PHY_MDC
Text GLabel 3250 3450 0    50   Input ~ 0
PHY_MDIO
Text GLabel 3250 3550 0    50   Input ~ 0
PHY_MDINT
Text Label 6100 3650 0    60   ~ 0
phyad0
Text Label 6100 3750 0    60   ~ 0
phyad1
Text Notes 8900 900  0    150  ~ 30
Ethernet
$Comp
L GNSS_Firehose:Rx4 RN1
U 1 1
P 3050 1850
F 0 "RN1" H 2800 1900 50  0000 C CNN
F 1 "33" H 3300 1900 50  0000 C CNN
F 2 "footprints:1206_4R" H 3050 1850 50  0001 C CNN
F 3 "" H 3050 1850 50  0001 C CNN
	1    3050 1850
	1    0    0    -1  
$EndComp
$Comp
L GNSS_Firehose:Rx4 RN1
U 2 1
P 3050 1950
F 0 "RN1" H 2800 2000 50  0000 C CNN
F 1 "33" H 3300 2000 50  0000 C CNN
F 2 "footprints:1206_4R" H 3050 1950 50  0001 C CNN
F 3 "" H 3050 1950 50  0001 C CNN
	2    3050 1950
	1    0    0    -1  
$EndComp
$Comp
L GNSS_Firehose:Rx4 RN1
U 3 1
P 3050 2050
F 0 "RN1" H 2800 2100 50  0000 C CNN
F 1 "33" H 3300 2100 50  0000 C CNN
F 2 "footprints:1206_4R" H 3050 2050 50  0001 C CNN
F 3 "" H 3050 2050 50  0001 C CNN
	3    3050 2050
	1    0    0    -1  
$EndComp
$Comp
L GNSS_Firehose:Rx4 RN1
U 4 1
P 3050 2150
F 0 "RN1" H 2800 2200 50  0000 C CNN
F 1 "33" H 3300 2200 50  0000 C CNN
F 2 "footprints:1206_4R" H 3050 2150 50  0001 C CNN
F 3 "" H 3050 2150 50  0001 C CNN
	4    3050 2150
	1    0    0    -1  
$EndComp
$Comp
L GNSS_Firehose:Rx4 RN2
U 1 1
P 3050 1750
F 0 "RN2" H 2800 1800 50  0000 C CNN
F 1 "33" H 3300 1800 50  0000 C CNN
F 2 "footprints:1206_4R" H 3050 1750 50  0001 C CNN
F 3 "" H 3050 1750 50  0001 C CNN
	1    3050 1750
	1    0    0    -1  
$EndComp
$Comp
L GNSS_Firehose:Rx4 RN2
U 2 1
P 3050 2250
F 0 "RN2" H 2800 2300 50  0000 C CNN
F 1 "33" H 3300 2300 50  0000 C CNN
F 2 "footprints:1206_4R" H 3050 2250 50  0001 C CNN
F 3 "" H 3050 2250 50  0001 C CNN
	2    3050 2250
	1    0    0    -1  
$EndComp
$Comp
L GNSS_Firehose:Rx4 RN3
U 2 1
P 3050 2550
F 0 "RN3" H 2800 2600 50  0000 C CNN
F 1 "33" H 3300 2600 50  0000 C CNN
F 2 "footprints:1206_4R" H 3050 2550 50  0001 C CNN
F 3 "" H 3050 2550 50  0001 C CNN
	2    3050 2550
	1    0    0    -1  
$EndComp
$Comp
L GNSS_Firehose:Rx4 RN3
U 1 1
P 3050 2650
F 0 "RN3" H 2800 2700 50  0000 C CNN
F 1 "33" H 3300 2700 50  0000 C CNN
F 2 "footprints:1206_4R" H 3050 2650 50  0001 C CNN
F 3 "" H 3050 2650 50  0001 C CNN
	1    3050 2650
	1    0    0    -1  
$EndComp
$Comp
L GNSS_Firehose:Rx4 RN4
U 2 1
P 3050 2850
F 0 "RN4" H 3300 2800 50  0000 C CNN
F 1 "33" H 2800 2800 50  0000 C CNN
F 2 "footprints:1206_4R" H 3050 2850 50  0001 C CNN
F 3 "" H 3050 2850 50  0001 C CNN
	2    3050 2850
	-1   0    0    1   
$EndComp
$Comp
L GNSS_Firehose:Rx4 RN4
U 1 1
P 3050 2750
F 0 "RN4" H 3300 2700 50  0000 C CNN
F 1 "33" H 2800 2700 50  0000 C CNN
F 2 "footprints:1206_4R" H 3050 2750 50  0001 C CNN
F 3 "" H 3050 2750 50  0001 C CNN
	1    3050 2750
	-1   0    0    1   
$EndComp
$Comp
L GNSS_Firehose:Rx4 RN3
U 4 1
P 3050 2450
F 0 "RN3" H 2800 2500 50  0000 C CNN
F 1 "33" H 3300 2500 50  0000 C CNN
F 2 "footprints:1206_4R" H 3050 2450 50  0001 C CNN
F 3 "" H 3050 2450 50  0001 C CNN
	4    3050 2450
	1    0    0    -1  
$EndComp
$Comp
L GNSS_Firehose:Rx4 RN3
U 3 1
P 3050 2950
F 0 "RN3" H 2800 3000 50  0000 C CNN
F 1 "33" H 3300 3000 50  0000 C CNN
F 2 "footprints:1206_4R" H 3050 2950 50  0001 C CNN
F 3 "" H 3050 2950 50  0001 C CNN
	3    3050 2950
	1    0    0    -1  
$EndComp
Wire Wire Line
	3200 1750 3450 1750
Wire Wire Line
	3200 1850 3450 1850
Wire Wire Line
	3200 1950 3450 1950
Wire Wire Line
	3200 2050 3450 2050
Wire Wire Line
	3200 2150 3450 2150
Wire Wire Line
	3200 2250 3450 2250
Wire Wire Line
	2600 1750 2900 1750
Wire Wire Line
	2600 1850 2900 1850
Wire Wire Line
	2600 1950 2900 1950
Wire Wire Line
	2600 2050 2900 2050
Wire Wire Line
	2600 2150 2900 2150
Wire Wire Line
	2600 2250 2900 2250
$Comp
L GNSS_Firehose:C C258
U 1 1
P 8700 4500
F 0 "C258" V 8700 4300 50  0000 C CNN
F 1 "NONE" V 8800 4300 50  0000 C CNN
F 2 "footprints:0603" H 8700 4500 50  0001 C CNN
F 3 "" H 8700 4500 50  0001 C CNN
	1    8700 4500
	0    1    1    0   
$EndComp
$Comp
L GNSS_Firehose:R R60
U 1 1
P 8950 4500
F 0 "R60" V 8850 4600 50  0000 C CNN
F 1 "NONE" V 8950 4650 50  0000 C CNN
F 2 "footprints:0603" H 8950 4500 50  0001 C CNN
F 3 "" H 8950 4500 50  0001 C CNN
	1    8950 4500
	0    1    1    0   
$EndComp
$Comp
L GNSS_Firehose:GND #PWR0213
U 1 1
P 8700 4800
F 0 "#PWR0213" H 8900 4700 50  0001 C CNN
F 1 "GND" H 8900 4600 50  0001 C CNN
F 2 "" H 8700 4800 50  0001 C CNN
F 3 "" H 8700 4800 50  0001 C CNN
	1    8700 4800
	1    0    0    -1  
$EndComp
$Comp
L GNSS_Firehose:GND #PWR0214
U 1 1
P 8950 4800
F 0 "#PWR0214" H 9150 4700 50  0001 C CNN
F 1 "GND" H 9150 4600 50  0001 C CNN
F 2 "" H 8950 4800 50  0001 C CNN
F 3 "" H 8950 4800 50  0001 C CNN
	1    8950 4800
	1    0    0    -1  
$EndComp
Wire Wire Line
	8950 4750 8950 4650
Wire Wire Line
	8700 4750 8700 4650
Wire Wire Line
	8700 4350 8700 4300
Connection ~ 8700 4300
Wire Wire Line
	8950 4300 8950 4350
Connection ~ 8950 4300
Wire Wire Line
	8400 4300 8700 4300
Wire Wire Line
	9200 4300 9200 4200
NoConn ~ 9100 4200
Wire Wire Line
	2150 5250 2950 5250
Wire Wire Line
	2950 5250 3350 5250
Wire Wire Line
	3350 5250 3750 5250
Wire Wire Line
	2950 5550 3350 5550
Wire Wire Line
	3350 5550 3750 5550
Wire Wire Line
	3750 5550 4100 5550
Wire Wire Line
	2150 5750 2950 5750
Wire Wire Line
	2950 5750 3350 5750
Wire Wire Line
	2950 6050 3350 6050
Wire Wire Line
	3350 6050 3700 6050
Wire Wire Line
	2150 6450 2950 6450
Wire Wire Line
	2950 6450 3350 6450
Wire Wire Line
	3350 6450 3750 6450
Wire Wire Line
	3750 6450 4150 6450
Wire Wire Line
	4150 6450 4550 6450
Wire Wire Line
	4550 6450 4950 6450
Wire Wire Line
	2950 6750 3350 6750
Wire Wire Line
	3350 6750 3750 6750
Wire Wire Line
	3750 6750 4150 6750
Wire Wire Line
	4150 6750 4550 6750
Wire Wire Line
	4550 6750 4950 6750
Wire Wire Line
	4950 6750 5300 6750
Wire Wire Line
	2150 6950 2950 6950
Wire Wire Line
	2950 6950 3350 6950
Wire Wire Line
	2950 7250 3350 7250
Wire Wire Line
	3350 7250 3700 7250
Wire Wire Line
	2150 7450 2950 7450
Wire Wire Line
	2950 7750 3300 7750
Wire Wire Line
	1200 5250 1450 5250
Wire Wire Line
	1200 6450 1450 6450
Wire Wire Line
	1200 6950 1200 7450
Wire Wire Line
	1800 3150 3450 3150
Wire Wire Line
	4500 4550 4550 4550
Wire Wire Line
	3850 1050 3950 1050
Wire Wire Line
	5150 1050 5250 1050
Wire Wire Line
	5250 1050 5350 1050
Wire Wire Line
	5350 1050 5450 1050
Wire Wire Line
	5450 1050 5550 1050
Wire Wire Line
	5550 1050 6150 1050
Wire Wire Line
	4750 1050 4850 1050
Wire Wire Line
	8050 3250 8250 3250
Wire Wire Line
	4900 5250 5050 5250
Wire Wire Line
	5500 5250 5900 5250
Wire Wire Line
	5400 7300 5850 7300
Wire Wire Line
	9650 6100 9650 6200
Wire Wire Line
	9400 6000 9400 6200
Wire Wire Line
	9150 5900 9150 6200
Wire Wire Line
	8900 5800 8900 6200
Wire Wire Line
	9150 5450 9400 5450
Wire Wire Line
	9400 5450 9650 5450
Wire Wire Line
	9650 5450 10200 5450
Wire Wire Line
	9150 6500 9400 6500
Wire Wire Line
	9400 6500 9650 6500
Wire Wire Line
	9650 6500 9900 6500
Wire Wire Line
	7400 4950 7650 4950
Wire Wire Line
	7650 4950 8150 4950
Wire Wire Line
	7400 5900 7650 5900
Wire Wire Line
	7650 5900 7900 5900
Wire Wire Line
	7150 5300 7150 5600
Wire Wire Line
	7400 5400 7400 5600
Wire Wire Line
	7650 5500 7650 5600
Wire Wire Line
	8700 4300 8950 4300
Wire Wire Line
	8950 4300 9200 4300
$EndSCHEMATC
